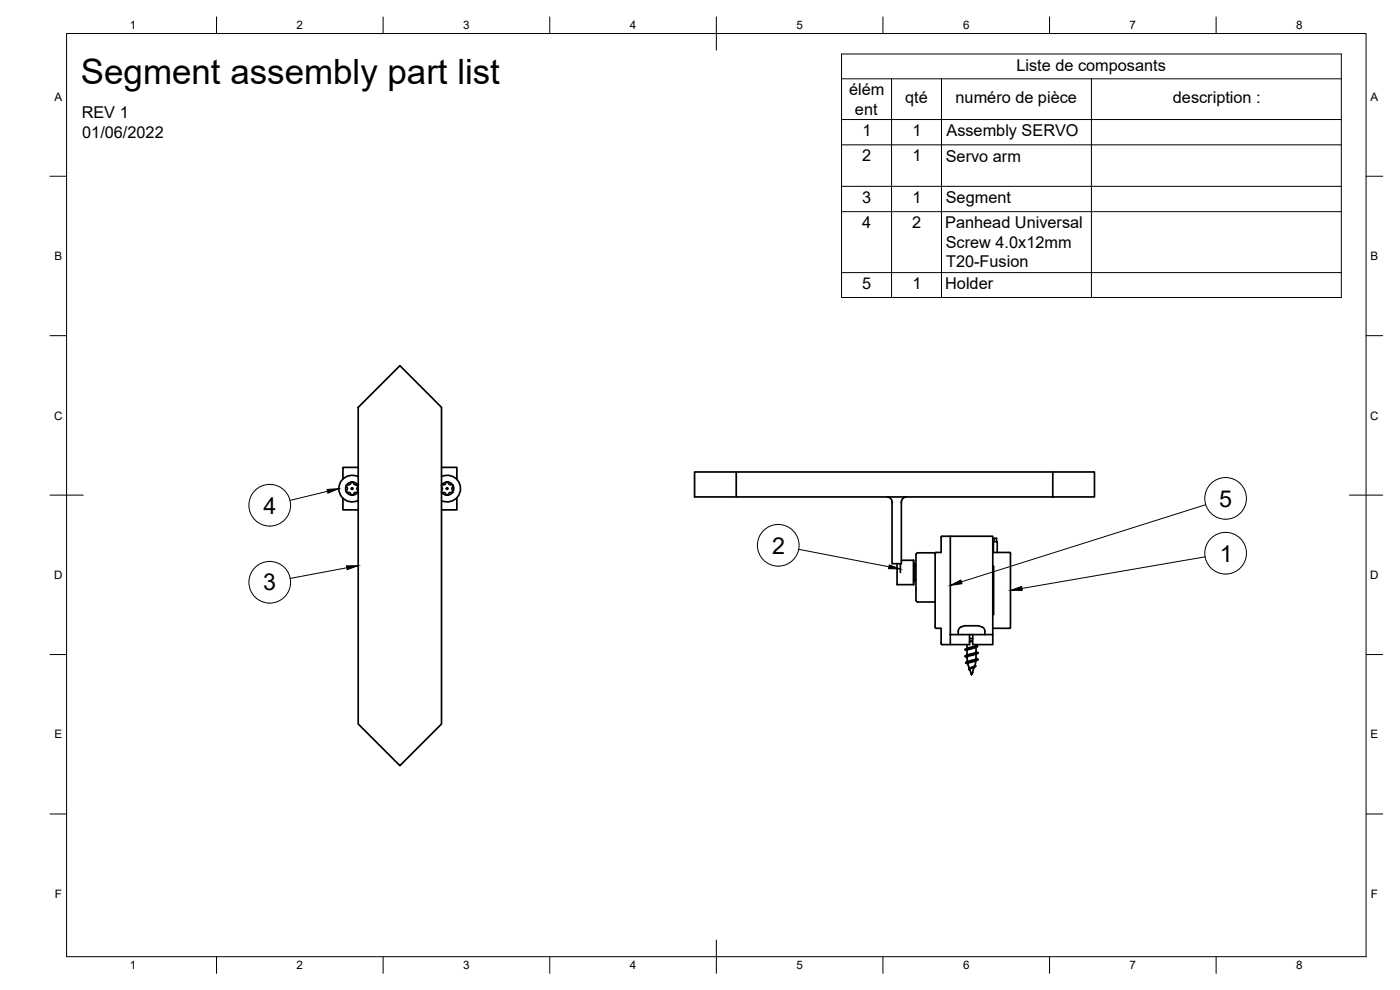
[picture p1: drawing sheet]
<svg xmlns="http://www.w3.org/2000/svg" width="420mm" height="297mm" viewBox="0 0 420 297" stroke-linecap="round" stroke-linejoin="round" font-family="sans-serif">
<!-- layer: Visible -->
<g fill="none" stroke="#000" stroke-width=".51">
<path d="M120 109.7l12.5 12.5v95l-12.5 12.5-12.5-12.5v-95zM102.9 149.5v3.5h4.6M104 145.5l1-.1 .4-.7 .4-.1 .6 .8 .9 .1v.6a.96 .96 0 0 0 .1 1.3l-.2 .4h-.7l-.6 .7-.4 .1-.5-.8-1-.2 .3-.9-.4-.8zM107.5 140.2h-4.6v3.5M107.5 145.8a1.98 1.98 0 0 0-3-.8 1.98 1.98 0 0 0 0 3.2 1.98 1.98 0 0 0 3-.8M107.5 143a4 4 0 0 0-5.8 3.6 4 4 0 0 0 5.8 3.6M132.5 146.1a.68 .68 0 0 1 0 1.1M132.5 140.2h4.6v3.7M132.5 143a4 4 0 0 1 5.7 3.6 4 4 0 0 1-5.7 3.6M132.8 145.2a1.99 1.99 0 0 1 2.9 .1 1.99 1.99 0 0 1-.3 2.9 1.99 1.99 0 0 1-2.9-.6l.9 .2 .6 .7 .3 .1 .6-.8h.8l.3-.3-.4-.8 .4-.8-.2-.4-.9-.1-.6-.8-.3 .1-.5 .7-1 .2zM137.1 149.3v3.7h-4.6M221 141.6h-12.6v7.5h120.1v-7.5h-12.5v7.5"/>
<path d="M266.2 149.1a1.51 1.51 0 0 1 1.5 1.7v18.3h2.8v-18.5M272 149.1a1.49 1.49 0 0 0-1.5 1.5M316 141.6h-95v7.5M269.2 169.1v6.3h5M270.2 169.1v2.7M270.5 168.1h3.7M274.2 168.1v7.3M274.2 173.2h.2v.3h-.2M274.2 173.7h.2v.3h-.2M274.2 169.3h.2v.3h-.2M274.2 169.8h.2l-.2 .2M274.2 170.4h.2v.2h-.2"/>
<path d="M274.2 171h.2v.4h-.2M274.2 171.8h.2v.4M274.2 172.2h.2M274.2 174.1h.2M274.2 169.5h.2M274.4 172.2v.3h-.2M274.4 172.5v.4h-.2M274.4 172.9v.3M274.4 173.5v.2M274.4 174v.2h-.2l.2 .1M274.4 169.6v.2M274.4 170v.4"/>
<path d="M274.4 170.6v.4M274.4 171.4v.4M274.4 174.2v.1M274.4 173.9h.5M274.4 169.7h.5M274.9 166.4v13.7M280.7 165.9h-5.3l-.5 .5M285.2 160.9l-2.7 .1-.1 4.7-1.5 .1-.3 .3v22.2l.3 .2M297.9 169.9l.3 .1v14.3l-.3 .1M297.9 165.8h5.1M298.1 165.8v-3.3h1.2v3.3M298.3 162.5v-1h.8v1"/>
<path d="M303 165.8l.3 .2v22.3l-.3 .2M274.9 180.1l.5 .5h5.2M280.9 188.5l1.5 .1 .1 4.7 2.7 .1M285.2 190.4h12.7M285.2 190.4v3h5.8v-3M285.2 190.4v-29.5h12.7v29.5M290.2 193.4v1.2M291 191.6h.9M291 192.5l.6-.1-.6 .2M291.6 194.6l-1.4 .5v1.5M291.6 194.6v-.2l-2 .5 .6 .3M291.6 198.1l-1.6 .6"/>
<path d="M291.6 198.7v-.3l-1.8 .4 .6 .4M291.9 190.4v3h6v-3M292.6 199.6l.2 .3-2 .8 .3 .4M292.9 198.2l-.4 1.6-1.5 .8M292.9 193.4l-.1 .5-1.2 .3M292.9 194.2v1.5l-3.1 1.1M292.9 193.6l.5 .4-1.8 .4v-.2h-.4l-1.4 .6M292.9 195.6l.7 .3-4 1 .6 .3M292.9 196.2v1.5l-1.3 .4v.3l2-.5-.7-.3M293.2 194l-1.6 .6M293.4 196l-3.1 1v1.6M293.4 198l-3 1.1 .5 1.5"/>
<path d="M293.5 187.8h-.3a10.6 10.6 0 0 0-5 .5l-.6 .8v1.3M293.6 187.7l1.1 .4M294.7 188.1l.6 .4 .3 .9M295.6 189.4v1M297.9 188.5h5.1M291.6 202.3v.1M291.7 202.1l-.1 .3zM291.9 201.5l.1 .3-.4 .5M292.4 200.1l-.8 2.2M292.7 200l-1.7 .8 .6 1.6"/>
<circle cx="105.7" cy="146.6" r=".24"/>
<circle cx="134.2" cy="146.6" r=".24"/>
</g>
<circle cx="274.4" cy="169.3" r=".24" fill="#000" stroke="#000" stroke-width=".3"/>
<!-- layer: Border -->
<g fill="none" stroke="#000" stroke-width=".3">
<path d="M20 10.1h390v276.9h-390zM65 5.1v5M115 5.1v5M165 5.1v5M215 5.1v10M265 5.1v5M315 5.1v5M365 5.1v5M15 52.9h5M410 52.9h5M15 100.7h5M410 100.7h5"/>
<path d="M15 148.6h10M405 148.6h10M15 196.4h5M410 196.4h5M15 244.2h5M410 244.2h5M65 287v5M115 287v5M165 287v5M215 282.1v9.9M265 287v5M315 287v5"/>
<path d="M365 287v5"/>
</g>
<!-- layer: BOM -->
<g fill="none" stroke="#000" stroke-width=".3">
<path d="M252.6 16.2h149.9v73.1h-149.9zM252.6 23.7h149.9M252.6 35.9h149.9M267.6 23.7v65.6M282.6 23.7v65.6M327.6 23.7v65.6M252.6 43.5h149.9M252.6 55.9h149.9M252.6 63.5h149.9M252.6 81.8h149.9M98.3 147.4l-11.3 2.7M361.8 151.4l-73.3 23.2"/>
<path d="M104.1 170.4l-17 3.2M239.7 164.8l27.1 5.3M361.7 167.1l-55 9.5"/>
<circle cx="81" cy="151.6" r="6.3"/>
<circle cx="367.8" cy="149.5" r="6.3"/>
<circle cx="81" cy="174.7" r="6.3"/>
<circle cx="233.6" cy="163.6" r="6.3"/>
<circle cx="367.8" cy="166" r="6.3"/>
</g>
<path d="M98.1 146.9l3.6-.3-3.3 1.4zM104 169.8l3.5-.1-3.3 1.2zM266.9 169.5l3.3 1.2-3.5-.1zM285.2 175.6l3.2-1.6 .3 1.1zM303.2 177.2l3.4-1.2 .2 1.1z" fill="#000" stroke="#000" stroke-width=".3"/>
<text font-size="10.5" x="24.3" y="25.2">Segment assembly part list</text>
<g font-size="7">
<text x="79.1" y="154.1">4</text>
<text x="365.9" y="152">5</text>
<text x="231.7" y="166.1">2</text>
<text x="366.1" y="168.5">1</text>
<text x="79" y="177.2">3</text>
</g>
<g font-size="4.9">
<text x="305.1" y="21.2">Liste de composants</text>
<text x="254.8" y="28.6">élém</text>
<text x="24.5" y="35.4">REV 1</text>
<text x="256.6" y="34.4">ent</text>
<text x="271.7" y="31">qté</text>
<text x="286.8" y="31">numéro de pièce</text>
<text x="352" y="31">description :</text>
<text x="24.7" y="41.3">01/06/2022</text>
<text x="258.9" y="40.8">1</text>
<text x="273.9" y="40.8">1</text>
<text x="284.1" y="40.9">Assembly SERVO</text>
<text x="258.8" y="48.4">2</text>
<text x="273.9" y="48.4">1</text>
<text x="283.8" y="48.5">Servo arm</text>
<text x="258.7" y="60.8">3</text>
<text x="273.9" y="60.8">1</text>
<text x="283.8" y="61">Segment</text>
<text x="258.8" y="68.4">4</text>
<text x="273.7" y="68.4">2</text>
<text x="283.7" y="68.5">Panhead Universal</text>
<text x="283.8" y="74.4">Screw 4.0x12mm</text>
<text x="284" y="80.2">T20-Fusion</text>
<text x="258.7" y="86.7">5</text>
<text x="273.9" y="86.7">1</text>
<text x="283.7" y="86.8">Holder</text>
</g>
<g font-size="3.5">
<text x="39" y="8.8">1</text>
<text x="89" y="8.8">2</text>
<text x="139" y="8.8">3</text>
<text x="189" y="8.8">4</text>
<text x="239" y="8.8">5</text>
<text x="289" y="8.8">6</text>
<text x="339" y="8.8">7</text>
<text x="389" y="8.8">8</text>
<text x="16.3" y="30.2">A</text>
<text x="411.3" y="30.2">A</text>
<text x="16.3" y="78">B</text>
<text x="411.3" y="78">B</text>
<text x="16.2" y="125.9">C</text>
<text x="411.2" y="125.9">C</text>
<text x="16.2" y="173.7">D</text>
<text x="411.2" y="173.7">D</text>
<text x="16.3" y="221.6">E</text>
<text x="411.3" y="221.6">E</text>
<text x="16.4" y="269.4">F</text>
<text x="411.4" y="269.4">F</text>
<text x="39" y="290.8">1</text>
<text x="89" y="290.8">2</text>
<text x="139" y="290.8">3</text>
<text x="189" y="290.8">4</text>
<text x="239" y="290.8">5</text>
<text x="289" y="290.8">6</text>
<text x="339" y="290.8">7</text>
<text x="389" y="290.8">8</text>
</g>
</svg>
